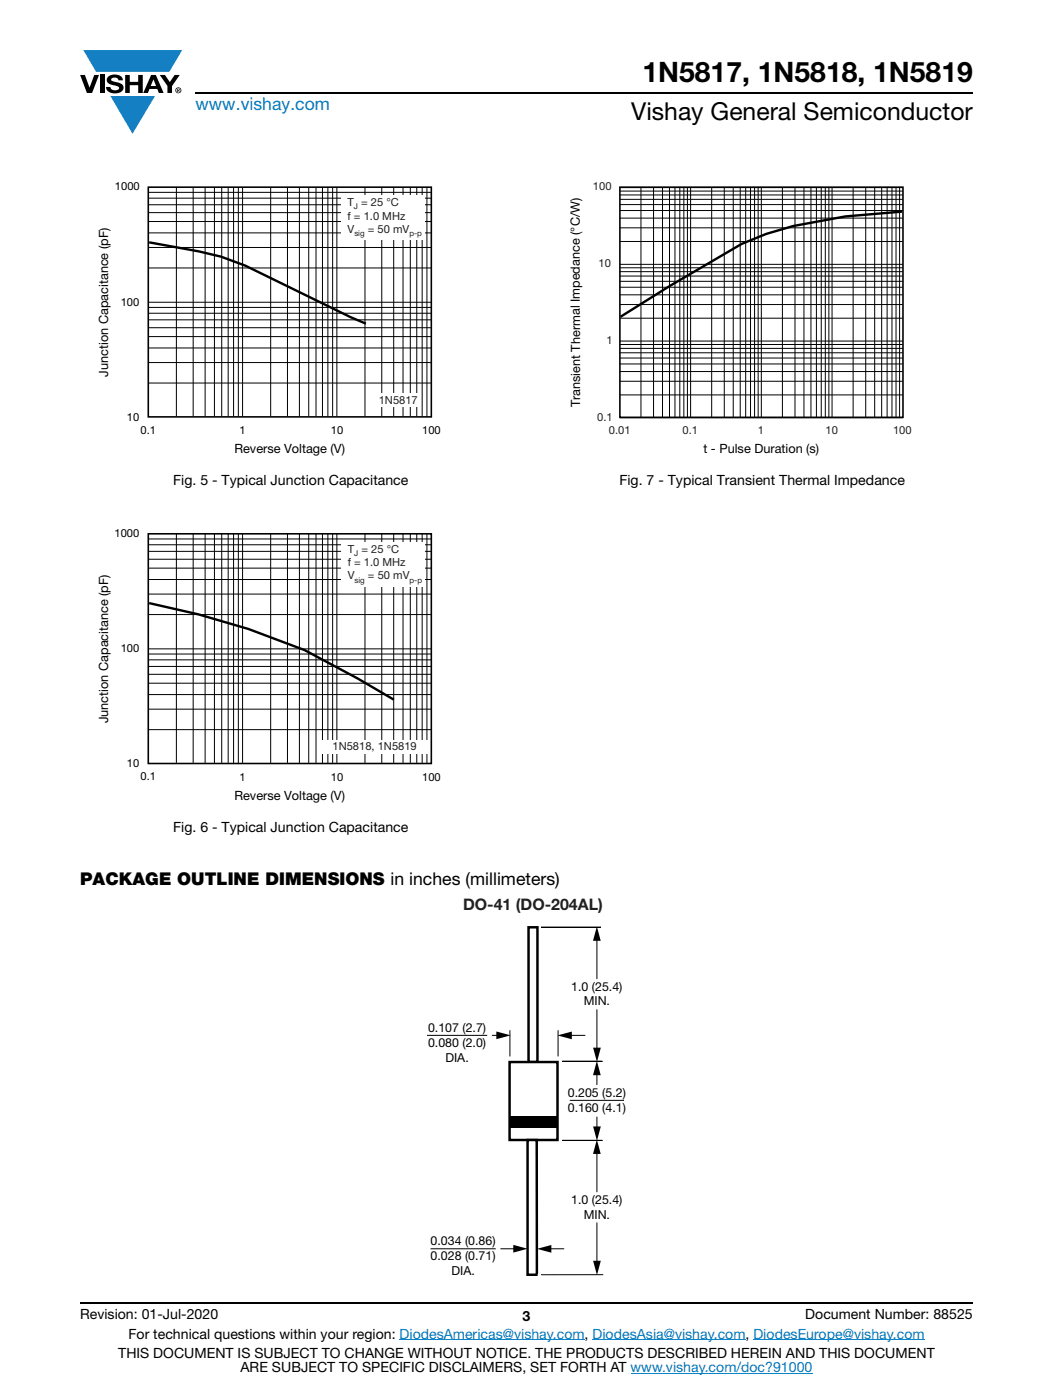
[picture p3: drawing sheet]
<svg xmlns="http://www.w3.org/2000/svg" width="210mm" height="279mm" viewBox="0 0 210 279" stroke-linecap="round" stroke-linejoin="round" font-family="sans-serif">
<g fill="#147fc3">
<path d="M16.6 10h19.7l-2.5 4.3h-1.2h-13.4z"/>
<path d="M22 19.2h8.9l-4.5 7.5z"/>
</g>
<g fill="#000">
<path d="M16 15h.9l1 2.5 .9-2.5h.9l-1.3 3.6h-1.1zM19.9 15h.9v3.6h-.9zM21.6 15.3a2.1 2.1 0 0 1 2.8 .3l.1 .4h-.9a.79 .79 0 0 0-.7-.5 .79 .79 0 0 0-.7 .4l.2 .3 1 .2a1.08 1.08 0 0 1 1.2 1 1.08 1.08 0 0 1-1.1 1.2 1.73 1.73 0 0 1-2.4-1.2h.9a.96 .96 0 0 0 .8 .6 .96 .96 0 0 0 1-.4 1.31 1.31 0 0 0-1.3-.6 1.03 1.03 0 0 1-1-.6 1.03 1.03 0 0 1 .1-1.1zM25 15h.9v1.3h1.7v-1.3h.9v3.6h-.9v-1.6h-1.7v1.6h-.9zM31.9 15h1l1 1.4 .9-1.4h1l-1.5 2.2v1.4h-.9v-1.4z"/>
<path d="M30.6 15.8l.5 1.4h-1zM30.1 15l-1.5 3.6h.9l.3-.8h1.6l.3 .8h.9l-1.5-3.6z"/>
<path d="M35.5 17.8h.2v.2h-.2zM35.3 17.7v.7h.2v-.3l.3 .3-.1-.3 .1-.2v-.2z"/>
<path d="M35.1 18a.46 .46 0 0 1 .9 0 .46 .46 0 0 1-.9 0zM35 18a.6 .6 0 0 0 1.2 0 .6 .6 0 0 0-1.2 0z"/>
</g>
<path d="M39 18.6h155M16 260h178" fill="none" stroke="#000" stroke-width=".36"/>
<path d="M79.7 267.4h36.9M118.2 267.4h30.5M125.8 274h36.2M150.2 267.4h34.2" fill="none" stroke="#007ec4" stroke-width=".2"/>
<g fill="none" stroke="#000" stroke-width=".2">
<path d="M29.6 39.5h56.4M29.6 38.4h56.4M35.2 37.4v45.7M38.5 37.4v45.7M40.9 37.4v45.7M42.8 37.4v45.7M44.2 37.4v45.7M45.5 37.4v45.7M46.6 37.4v45.7M47.5 37.4v45.7M48.4 37.4v45.7M54 37.4v45.7"/>
<path d="M57.3 37.4v45.7M59.7 37.4v45.7M61.6 37.4v45.7M63 37.4v45.7M64.3 37.4v45.7M65.4 37.4v45.7M66.3 37.4v45.7M67.2 37.4v45.7M72.8 37.4v45.7M76.1 37.4v45.7M78.5 37.4v45.7M80.4 37.4v45.7"/>
<path d="M81.8 37.4v45.7M83.1 37.4v45.7M84.2 37.4v45.7M85.1 37.4v45.7M29.6 53.5h56.4M29.6 49.4h56.4M29.6 46.5h56.4M29.6 44.2h56.4M29.6 40.9h56.4M29.6 42.4h56.4M29.6 76.4h56.4M29.6 72.4h56.4"/>
<path d="M29.6 69.4h56.4M29.6 67.2h56.4M29.6 62.5h56.4M29.6 63.8h56.4M29.6 65.4h56.4M29.6 61.4h56.4M29.6 60.3h56.4"/>
</g>
<path d="M29.6 37.4h56.4v45.8h-56.4z" fill="none" stroke="#000" stroke-width=".32"/>
<path d="M29.7 48.4l9.9 1.8 4.5 1 4.8 1.8 21 10.3 3.1 1.3" fill="none" stroke="#000" stroke-width=".48"/>
<g fill="#fff">
<path d="M75.4 78.5h8.1v2.7h-8.1z"/>
<path d="M68 39h16.6v8.8h-16.6z"/>
</g>
<g fill="none" stroke="#000" stroke-width=".2">
<path d="M29.6 118.6h56.4M29.6 115.7h56.4M29.6 113.4h56.4M29.6 108.7h56.4M29.6 110h56.4M29.6 111.6h56.4M29.6 107.6h56.4M35.2 106.5v45.8M38.5 106.5v45.8M40.9 106.5v45.8M42.8 106.5v45.8M44.2 106.5v45.8"/>
<path d="M45.5 106.5v45.8M46.6 106.5v45.8M47.5 106.5v45.8M48.4 106.5v45.8M54 106.5v45.8M57.3 106.5v45.8M59.7 106.5v45.8M61.6 106.5v45.8M63 106.5v45.8M64.3 106.5v45.8M65.4 106.5v45.8M66.3 106.5v45.8"/>
<path d="M67.2 106.5v45.8M72.8 106.5v45.8M76.1 106.5v45.8M78.5 106.5v45.8M80.4 106.5v45.8M81.8 106.5v45.8M83.1 106.5v45.8M84.2 106.5v45.8M85.1 106.5v45.8M29.6 138.6h56.4M29.6 136.3h56.4M29.6 131.7h56.4"/>
<path d="M29.6 133h56.4M29.6 134.6h56.4M29.6 130.5h56.4M29.6 129.5h56.4M29.6 122.6h56.4M29.6 145.6h56.4M29.6 141.5h56.4"/>
</g>
<path d="M29.6 106.5h56.4v45.9h-56.4z" fill="none" stroke="#000" stroke-width=".32"/>
<path d="M29.7 120.4l9.9 2.2 9.9 2.9 11.2 4.2 10.6 5.7 7.2 4.2" fill="none" stroke="#000" stroke-width=".48"/>
<g fill="#fff">
<path d="M63.9 147.7h21.6v2.7h-21.6z"/>
<path d="M68 108.2h16.6v8.8h-16.6z"/>
</g>
<g fill="none" stroke="#000" stroke-width=".2">
<path d="M123.6 38.9h56.4M123.6 39.8h56.4M123.6 38.1h56.4M123.6 37.4h56.4M127.8 37.4v45.9M130.3 37.4v45.9M132.1 37.4v45.9M133.5 37.4v45.9M134.6 37.4v45.9M135.6 37.4v45.9M136.4 37.4v45.9M137.1 37.4v45.9"/>
<path d="M137.7 37.4v45.9M141.9 37.4v45.9M144.4 37.4v45.9M146.2 37.4v45.9M147.6 37.4v45.9M148.7 37.4v45.9M149.7 37.4v45.9M150.5 37.4v45.9M151.2 37.4v45.9M151.8 37.4v45.9M156 37.4v45.9M158.5 37.4v45.9"/>
<path d="M160.3 37.4v45.9M161.7 37.4v45.9M162.8 37.4v45.9M163.8 37.4v45.9M164.6 37.4v45.9M165.3 37.4v45.9M165.9 37.4v45.9M170.1 37.4v45.9M172.6 37.4v45.9M174.4 37.4v45.9M175.8 37.4v45.9M176.9 37.4v45.9"/>
<path d="M177.9 37.4v45.9M178.7 37.4v45.9M179.4 37.4v45.9M123.6 58.8h56.4M123.6 57.3h56.4M123.6 54.2h56.4M123.6 55.1h56.4M123.6 56.1h56.4M123.6 53.4h56.4M123.6 52.8h56.4M123.6 48.2h56.4M123.6 45.5h56.4"/>
<path d="M123.6 43.5h56.4M123.6 42h56.4M123.6 40.8h56.4M123.6 78.8h56.4M123.6 76.1h56.4M123.6 74.1h56.4M123.6 72.6h56.4M123.6 69.5h56.4M123.6 70.4h56.4M123.6 71.5h56.4M123.6 68.8h56.4M123.6 68.1h56.4"/>
<path d="M123.6 63.5h56.4M123.6 60.8h56.4M123.6 83.4h56.4"/>
</g>
<path d="M123.6 37.4h56.5v45.9h-56.5z" fill="none" stroke="#000" stroke-width=".32"/>
<path d="M179.9 42.2l-11.3 1-10.4 1.9-5.4 1.6-4.9 2-14.3 8.4-9.9 6.1" fill="none" stroke="#000" stroke-width=".48"/>
<path d="M105.4 185.1h1.8v26.9h-1.8z" fill="#fff"/>
<path d="M105.4 185.1h1.8v26.9h-1.8z" fill="none" stroke="#000" stroke-width=".49"/>
<path d="M101.6 212h9.6v15.5h-9.6z" fill="#fff"/>
<path d="M101.6 212h9.6v15.5h-9.6z" fill="none" stroke="#000" stroke-width=".49"/>
<path d="M112.1 211.8h8h-8" fill="none" stroke="#000" stroke-width=".2"/>
<path d="M105.2 227.5h1.8l.1 26.7 .1 .2h-2z" fill="#fff"/>
<path d="M107.1 254.2l-.1-26.7h-1.8v26.9h2" fill="none" stroke="#000" stroke-width=".49"/>
<path d="M119 184.9l.8 2.9h-1.5zM99 205.9l2.8 .7-2.8 .8zM111.2 206.6l2.8-.7v1.5zM118.3 209.1h1.5l-.8 2.8zM119 211.7l.8 2.9h-1.5zM101.6 222.8h9.6v2.3h-9.6zM118.3 224.8h1.5l-.8 2.9zM119 227.4l.8 2.9h-1.5zM102.4 248.4l2.8 .8-2.8 .8zM107.1 249.2l2.8-.7v1.5zM118.3 251.6h1.5l-.8 2.9z" fill="#000"/>
<g fill="none" stroke="#000" stroke-width=".2">
<path d="M107.9 185.1h11.9h-11.9M119 187.2v8.1M85.2 206.6h12M98.2 206.6h1.3M101.7 205.6v5.2M111.3 205.6v5.2M113.5 206.6h3.2M113.6 219.6h10.8M119 201.5v8.1M119 214.1v2.4M112.1 227.6h8h-8M119 222.9v2.4"/>
<path d="M119 229.8v8.1M85.9 249.2h13M99.9 249.2h3M109.4 249.2h3M119 244v8.1M120.3 254.4h-12.4"/>
</g>
<text font-size="5.6" x="128.1" y="16.4">1N5817, 1N5818, 1N5819</text>
<text font-size="4.9" x="125.9" y="23.9">Vishay General Semiconductor</text>
<text font-size="3.5" fill="#007ec4" x="39" y="22">www.vishay.com</text>
<text font-size="3.5" x="16" y="176.7">PACKAGE OUTLINE DIMENSIONS in inches (millimeters)</text>
<text font-size="3.2" fill="#231f20" x="92.3" y="181.6">DO-41 (DO-204AL)</text>
<g font-size="2.8">
<text x="34.5" y="96.8">Fig. 5 - Typical Junction Capacitance</text>
<text x="123.5" y="96.8">Fig. 7 - Typical Transient Thermal Impedance</text>
<text x="34.5" y="166">Fig. 6 - Typical Junction Capacitance</text>
<text x="16" y="263.3">Revision: 01-Jul-2020</text>
<text x="104.2" y="263.6">3</text>
<text x="160.6" y="263.3">Document Number: 88525</text>
<text x="25.6" y="267.1">For technical questions within your region: DiodesAmericas@vishay.com, DiodesAsia@vishay.com, DiodesEurope@vishay.com</text>
<text x="23.6" y="271">THIS DOCUMENT IS SUBJECT TO CHANGE WITHOUT NOTICE. THE PRODUCTS DESCRIBED HEREIN AND THIS DOCUMENT</text>
<text x="48" y="273.8">ARE SUBJECT TO SPECIFIC DISCLAIMERS, SET FORTH AT www.vishay.com/doc?91000</text>
</g>
<g font-size="2.5">
<text x="21.6" y="75.2" transform="rotate(-90 21.6 75.2)">Junction Capacitance (pF)</text>
<text x="115.7" y="81.1" transform="rotate(-90 115.7 81.1)">Transient Thermal Impedance (°C/W)</text>
<text x="46.7" y="90.5">Reverse Voltage (V)</text>
<text x="140.3" y="90.4">t - Pulse Duration (s)</text>
<text x="21.6" y="144.4" transform="rotate(-90 21.6 144.4)">Junction Capacitance (pF)</text>
<text x="46.7" y="159.6">Reverse Voltage (V)</text>
<text x="113.9" y="197.7">1.0 (25.4)</text>
<text x="116.4" y="200.7">MIN.</text>
<text x="85.4" y="206">0.107 (2.7)</text>
<text x="85.4" y="209">0.080 (2.0)</text>
<text x="88.8" y="211.9">DIA.</text>
<text x="113.2" y="219">0.205 (5.2)</text>
<text x="113.2" y="221.9">0.160 (4.1)</text>
<text x="113.9" y="240.2">1.0 (25.4)</text>
<text x="116.4" y="243.2">MIN.</text>
<text x="85.9" y="248.4">0.034 (0.86)</text>
<text x="85.9" y="251.4">0.028 (0.71)</text>
<text x="90" y="254.4">DIA.</text>
</g>
<g font-size="2.2">
<text x="22.9" y="38">1000</text>
<text x="24.1" y="61">100</text>
<text x="25.3" y="84">10</text>
<text x="28" y="86.6">0.1</text>
<text x="47.8" y="86.6">1</text>
<text x="66" y="86.6">10</text>
<text x="84.2" y="86.7">100</text>
<text x="22.8" y="107.2">1000</text>
<text x="24.1" y="130.2">100</text>
<text x="25.3" y="153.1">10</text>
<text x="28" y="155.8">0.1</text>
<text x="47.8" y="155.8">1</text>
<text x="66" y="155.8">10</text>
<text x="84.2" y="155.9">100</text>
</g>
<g font-size="2.2" fill="#211e1e">
<text x="69.3" y="41.1">T = 25 °C</text>
<text x="69.3" y="43.8">f = 1.0 MHz</text>
<text x="69.3" y="46.5">V</text>
<text x="73.3" y="46.5">= 50 mV</text>
<text x="75.5" y="80.5">1N5817</text>
<text x="69.3" y="113">f = 1.0 MHz</text>
<text x="69.3" y="110.3">T = 25 °C</text>
<text x="69.3" y="115.7">V</text>
<text x="73.4" y="115.7">= 50 mV</text>
<text x="66.3" y="149.7">1N5818, 1N5819</text>
</g>
<g font-size="2.2" fill="#231f20">
<text x="118.2" y="38">100</text>
<text x="119.4" y="53.3">10</text>
<text x="120.9" y="68.7">1</text>
<text x="119.1" y="84">0.1</text>
<text x="121.4" y="86.7">0.01</text>
<text x="136.1" y="86.6">0.1</text>
<text x="151.1" y="86.6">1</text>
<text x="164.6" y="86.6">10</text>
<text x="178.1" y="86.5">100</text>
</g>
<g font-size="1.6" fill="#211e1e">
<text x="70.6" y="41.8">J</text>
<text x="70.7" y="47.1">sig</text>
<text x="81.6" y="47.1">p-p</text>
<text x="70.6" y="111">J</text>
<text x="70.7" y="116.3">sig</text>
<text x="81.7" y="116.3">p-p</text>
</g>
</svg>
